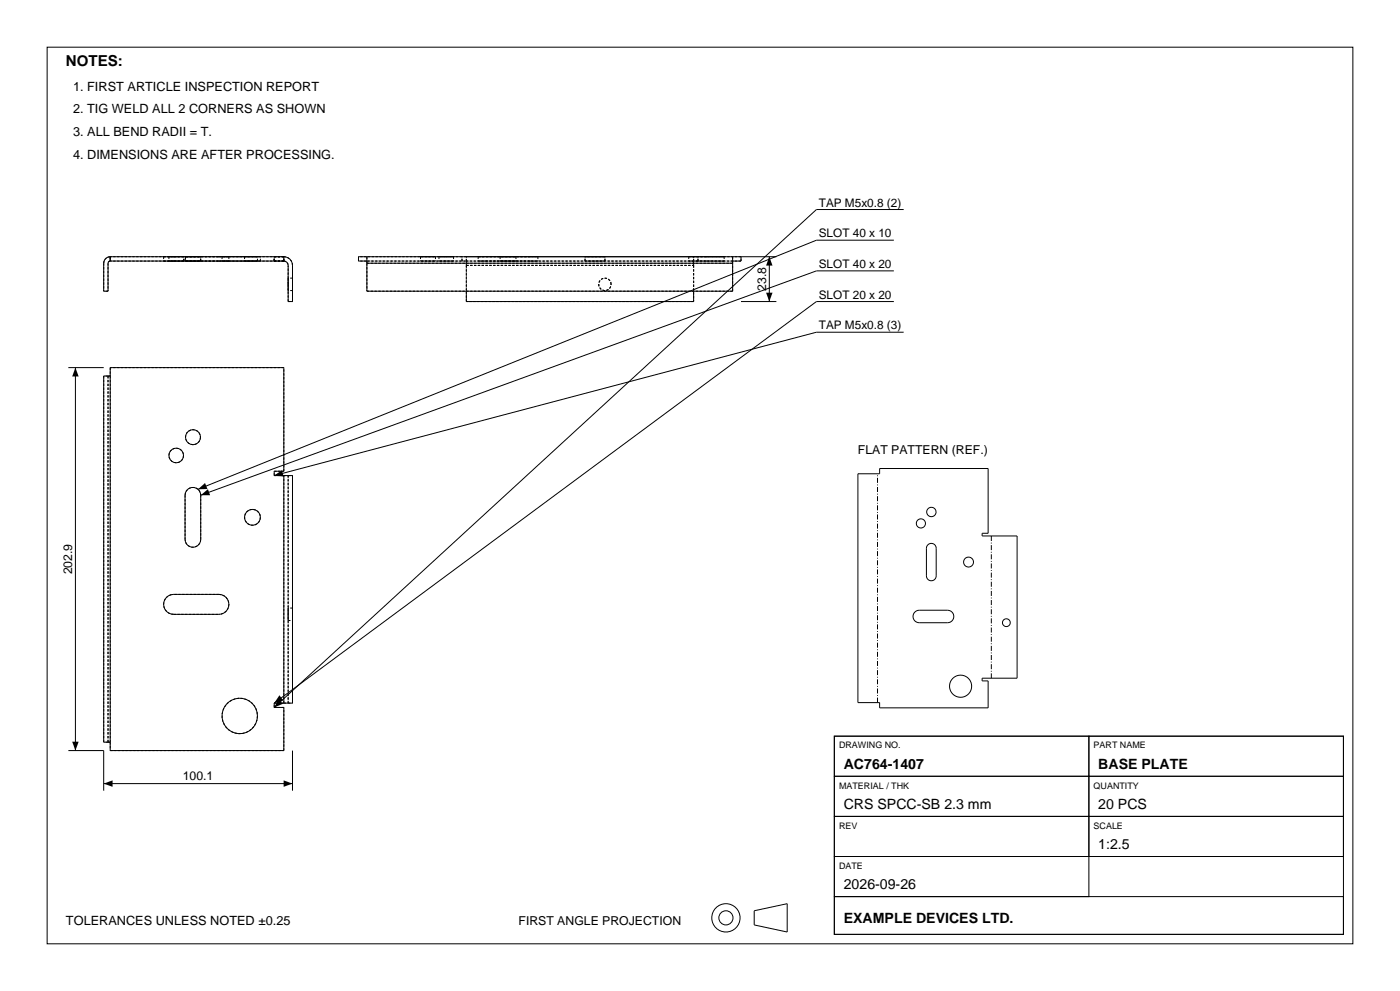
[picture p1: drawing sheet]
<svg xmlns="http://www.w3.org/2000/svg" width="420mm" height="297mm" viewBox="0 0 420 297" stroke-linecap="round" stroke-linejoin="round" font-family="sans-serif">
<g fill="none" stroke="#000" stroke-width=".3">
<path d="M14.1 14.1h391.8v268.8h-391.8zM33.1 76.9a1.95 1.95 0 0 0-2 2v8.4h1.3v-8.4l.3-.6 .4-.1M33.1 78.2h52M33.1 76.9h52M33.1 76.9v1.3M85.1 76.9a2.6 2.6 0 0 1 2.6 2.6v10.9h-1.3v-10.9a1.3 1.3 0 0 0-1.3-1.3M85.1 76.9v1.3M110.1 76.9v2M110.1 78.9v8.4h109.7v-8.4M110.1 78.9h109.7M126.1 76.9h4.5M131.7 76.9h4.4"/>
<path d="M143.4 76.9h2.4M159 76.9h2.4M175.5 76.9h6M206.6 76.9h10.6M219.8 76.9v2M222.3 76.9v1.3h-2.5M230.8 76.9v13.5M232.9 76.9h-125.4v1.3h2.6M268.2 72h-23.3l-185.5 74.6M271.1 62.8h-26.2l-162.6 149.2M139.9 87.3v3.1h68.2v-3.1M222.3 90.4h10.6"/>
<path d="M268.2 90.4h-23.3l-162.6 120.3M268.2 81.2h-23.3l-184.7 67.2M271.1 99.6h-26.2l-162.6 42.9M20.5 110.2h10.6M22.6 110.2v114.7M33.1 112.7h-2v109.7h2M56.3 146.6a2.35 2.35 0 0 1 2.5-.3 2.35 2.35 0 0 1 1.4 2.1v13.3a2.35 2.35 0 0 1-2.3 2.3 2.35 2.35 0 0 1-2.4-2.3v-13.3l.1-.6zM82.3 142.5v-1.3h2.8v-31h-52v114.7h52v-12.9h-2.8M82.3 142.5h2.8M85.1 142.5h2.6v68.2h-2.6M85.1 142.5v68.2M257.4 142h6.5v-1.6h32.5v19.4h-1.8v.8h10.5v42.7h-10.5v.8h1.8v8h-32.5v-1.5h-6.5z"/>
<path d="M50 179l1.3-.8 .8-.1h13.6a2.99 2.99 0 0 1 3 3 2.99 2.99 0 0 1-3 3h-13.6a2.99 2.99 0 0 1-2.8-1.8 2.99 2.99 0 0 1 .7-3.3zM278.4 163.3a1.47 1.47 0 0 1 1.6-.3 1.47 1.47 0 0 1 .9 1.3v8.3a1.47 1.47 0 0 1-1.5 1.5 1.47 1.47 0 0 1-1.5-1.5v-8.3zM87.7 182.2v3.8M274.5 183.4l1.3-.5h8.5a1.87 1.87 0 0 1 1.8 1.9 1.87 1.87 0 0 1-1.8 1.8h-8.5a1.87 1.87 0 0 1-1.8-1.1 1.87 1.87 0 0 1 .5-2.1zM82.3 210.7v1.3M82.3 210.7h2.8M20.5 224.9h10.6v12.1M31.1 234.8h56.6M87.7 224.9v12.1M250.3 220.6h76.4v12h-76.4zM250.3 232.6h76.4v12.1h-76.4zM250.3 220.6h152.7v59.4h-152.7z"/>
<path d="M326.7 220.6h76.3v12h-76.3zM326.7 232.6h76.3v12.1h-76.3zM250.3 244.7h76.4v12h-76.4zM250.3 256.7h76.4v12h-76.4zM326.7 244.7h76.3v12h-76.3zM226.3 273l9.9-2.2v8.5l-9.9-2.1zM250.3 268.7h152.7v11.3h-152.7z"/>
<circle cx="52.9" cy="136.5" r="2.19"/>
<circle cx="57.9" cy="131" r="2.25"/>
<circle cx="75.7" cy="155" r="2.38"/>
<circle cx="276.3" cy="156.9" r="1.37"/>
<circle cx="279.4" cy="153.4" r="1.4"/>
<circle cx="290.6" cy="168.5" r="1.48"/>
<circle cx="301.9" cy="186.6" r="1.17"/>
<circle cx="71.9" cy="214.6" r="5.3"/>
<circle cx="288.2" cy="205.7" r="3.3"/>
<circle cx="217.8" cy="275.1" r="4.2"/>
<circle cx="217.8" cy="275.1" r="2.12"/>
</g>
<g fill="none" stroke="#000" stroke-width=".3" stroke-dasharray=".7 .4" stroke-linecap="butt">
<path d="M31.1 78.9a1.95 1.95 0 0 1 2-2M31.1 78.9v8.4M32.4 78.9v8.4M33.1 76.9v1.3M33.1 78.2v-1.3M33.1 78.2l-.4 .1-.3 .6M49.1 78.2h3M49.1 76.9h3M49.1 76.9v1.3M50.7 78.2h4.4M50.7 76.9h4.4M50.7 76.9v1.3"/>
<path d="M52.1 78.2h-3M52.1 78.2h13.6M52.1 76.9h-3M52.1 76.9h13.6M55.1 78.2h-4.4M55.1 76.9h-4.4M55.1 78.2v-1.3M55.5 78.2h4.7M55.5 76.9h4.7M55.5 78.2v-1.3M55.7 78.2h4.4M55.7 76.9h4.4"/>
<path d="M55.7 76.9v1.3M60.1 78.2h-4.4M60.1 76.9h-4.4M60.1 78.2v-1.3M60.2 78.2h-4.7M60.2 76.9h-4.7M60.2 78.2v-1.3M65.7 78.2h-13.6M65.7 78.2h3M65.7 76.9h-13.6M65.7 76.9h3M66.6 78.2h10.6"/>
<path d="M66.6 76.9h10.6M66.6 76.9v1.3M68.7 78.2h-3M68.7 76.9h-3M68.7 76.9v1.3M73.4 78.2h4.7M73.4 76.9h4.7M73.4 76.9v1.3M77.2 78.2h-10.6M77.2 76.9h-10.6M77.2 78.2v-1.3M78.1 78.2h-4.7"/>
<path d="M78.1 76.9h-4.7M78.1 78.2v-1.3M82.3 78.2h2.8M82.3 78.2v-1.3M82.3 76.9h2.8M85.1 78.2v-1.3M85.1 78.2h-52M85.1 78.2h-2.8M85.1 76.9h-2.8M85.1 76.9h-52M85.1 78.2a1.3 1.3 0 0 1 1.3 1.3M87.7 79.5a2.6 2.6 0 0 0-2.6-2.6"/>
<path d="M107.5 78.2v-1.3M110.1 76.9v1.3M110.1 78.2v.7M110.1 78.9v8.4M126.1 78.2h2.3M126.1 76.9h2.3M126.1 76.9v1.3M128.4 78.2h2.2M128.4 76.9h2.2M130.6 78.2h-4.5M130.6 76.9v1.3M131.7 78.2h2.2"/>
<path d="M131.7 76.9h2.2M131.7 76.9v1.3M133.9 78.2h2.2M133.9 76.9h2.2M136.1 78.2h-4.4M136.1 76.9v1.3M138.6 78.2h-31.1M138.6 76.9h-31.1M138.6 78.2v-1.3M139.9 78.2h-1.3M139.9 76.9h-1.3M139.9 78.2v-1.3"/>
<path d="M139.9 79.5v-2.6M139.9 78.2v1.3M139.9 79.5h68.2M143.4 78.2h2.4M143.4 76.9h2.4M143.4 76.9v1.3M145.8 78.2h13.2M145.8 78.2h-2.4M145.8 76.9h13.2M150 78.2h2.4M150 76.9h2.4M150 76.9v1.3"/>
<path d="M152.4 78.2h2.4M152.4 76.9h2.4M154.8 78.2h-4.8M154.8 76.9h-4.8M154.8 76.9v1.3M159 78.2h2.4M159 78.2h-13.2M159 76.9h2.4M161.4 78.2h-2.4M161.4 76.9h-18M161.4 76.9v1.3M175.5 78.2h6"/>
<path d="M175.5 78.2v-1.3M181.5 78.2h-6M181.5 76.9h-6M181.5 78.2v-1.3M206.6 78.2h5.3M206.6 76.9h5.3M206.6 76.9v1.3M208.1 78.2h-68.2M208.1 76.9h-1.5M208.1 78.2v-1.3M208.1 78.2v1.3M208.1 79.5v7.8"/>
<path d="M208.1 79.5v10.9M208.1 79.5v-2.6M209.4 78.2v-1.3M209.4 78.2h-1.3M209.4 76.9h-1.3M211.9 78.2h5.3M211.9 76.9h5.3M217.2 78.2h-10.6M217.2 76.9v1.3M219.8 78.2h-109.7M219.8 78.9h-109.7M219.8 78.2v.7"/>
<path d="M219.8 76.9v1.3M222.3 78.2h-12.9M222.3 76.9h-12.9M222.3 78.2v-1.3M32.4 87.3h-1.3M86.4 90.4h1.3M86.4 90.4v-10.9M86.4 85.2v-1.8M86.4 83.4v3.7M86.4 87.1v-1.9M87.7 90.4v-10.9M87.7 85.2v-1.8"/>
<path d="M87.7 83.4v3.7M87.7 87.1v-1.9M87.7 83.4h-1.3M87.7 87.1h-1.3M110.1 87.3h109.7M139.9 90.4v-10.9M139.9 87.3v-7.8M183.3 85.2a1.87 1.87 0 0 0-2.6-1.7 1.87 1.87 0 0 0-.5 3.1 1.87 1.87 0 0 0 3-.8l.1-.6M208.1 90.4h-68.2M219.8 87.3v-8.4M31.1 112.7v109.7M32.4 112.7h-1.3"/>
<path d="M32.4 112.7v109.7M33.1 110.2v2.5M33.1 112.7h-.7M85.1 110.2h-52M55.1 136.5a2.19 2.19 0 0 1-3.1 2 2.19 2.19 0 0 1-.6-3.6 2.19 2.19 0 0 1 3.6 .9l.1 .7M60.1 131a2.25 2.25 0 0 1-3.1 2.1 2.25 2.25 0 0 1-.6-3.7 2.25 2.25 0 0 1 3.6 .9l.1 .7M55.5 148.4v13.3M55.5 148.4a2.35 2.35 0 0 1 2.4-2.3 2.35 2.35 0 0 1 2.3 2.3M78.1 155a2.38 2.38 0 0 1-3.3 2.2 2.38 2.38 0 0 1-.6-3.9 2.38 2.38 0 0 1 3.8 1l.1 .7M82.3 141.2h2.8M82.3 142.5v-1.3M85.1 141.2v-31"/>
<path d="M85.1 142.5h-2.8M85.1 142.5h1.3M86.4 142.5h1.3M86.4 142.5v68.2M60.2 161.7a2.35 2.35 0 0 1-2.3 2.3 2.35 2.35 0 0 1-2.4-2.3M60.2 161.7v-13.3M65.7 178.1h-13.6M65.7 178.1a2.99 2.99 0 0 1 3 3 2.99 2.99 0 0 1-3 3M52.1 184.1a2.99 2.99 0 0 1-3-3 2.99 2.99 0 0 1 3-3M52.1 184.1h13.6M86.4 186v-3.8M86.4 182.2v3.8"/>
<path d="M86.4 186h1.3M87.7 182.2v3.8M87.7 182.2h-1.3M77.2 214.6a5.3 5.3 0 0 1-7.6 4.7 5.3 5.3 0 0 1-.9-8.9 5.3 5.3 0 0 1 8.4 3.1l.1 1.1M82.3 212v-1.3M82.3 210.7h2.8M85.1 212h-2.8M85.1 210.7v-68.2M85.1 210.7h1.3M86.4 210.7h1.3M86.4 210.7v-68.2M87.7 210.7v-68.2"/>
<path d="M32.4 222.4v-109.7M32.4 222.4h-1.3M33.1 222.4v-109.7M33.1 222.4v2.5M33.1 224.9h52M33.1 222.4h-.7M85.1 224.9v-12.9"/>
</g>
<path d="M230.8 76.9l1 2.7h-2zM229.8 87.7h2l-1 2.7zM22.6 110.2l1 2.6h-1.9zM59.4 146.6l2.1-1.8 .7 1.8zM60.2 148.4l2.2-1.8 .6 1.8zM82.3 142.5l2.3-1.6 .5 1.9zM83.6 209.5l1.3 1.4-2.6 1.1zM83.8 208.4l1.2 1.5-2.7 .8zM21.7 222.3h1.9l-1 2.6zM31.1 234.8l2.7-.9v1.9zM85.1 233.9l2.6 .9-2.6 1z" fill="#000"/>
<path d="M297.4 160.6v42.7M263.3 210.6v-68.6" fill="none" stroke="#000" stroke-width=".3" stroke-dasharray="1.5 .5 .2 .5" stroke-linecap="butt"/>
<text font-size="4.5" x="19.8" y="19.8">NOTES:</text>
<g font-size="4.2">
<text x="253.1" y="230.4">AC764-1407</text>
<text x="329.5" y="230.4">BASE PLATE</text>
<text x="253.1" y="242.4">CRS SPCC-SB 2.3 mm</text>
<text x="329.5" y="242.4">20 PCS</text>
<text x="329.5" y="254.4">1:2.5</text>
<text x="253.1" y="266.5">2026-09-26</text>
<text x="253.1" y="276.5">EXAMPLE DEVICES LTD.</text>
</g>
<g font-size="3.8">
<text x="21.9" y="27.2">1. FIRST ARTICLE INSPECTION REPORT</text>
<text x="21.9" y="33.9">2. TIG WELD ALL 2 CORNERS AS SHOWN</text>
<text x="21.9" y="40.7">3. ALL BEND RADII = T.</text>
<text x="21.9" y="47.5">4. DIMENSIONS ARE AFTER PROCESSING.</text>
<text x="19.8" y="277.2">TOLERANCES UNLESS NOTED ±0.25</text>
</g>
<g font-size="3.7">
<text x="229.8" y="87.2" transform="rotate(-90 229.8 87.2)">23.8</text>
<text x="257.4" y="136.2">FLAT PATTERN (REF.)</text>
<text x="21.6" y="172.2" transform="rotate(-90 21.6 172.2)">202.9</text>
<text x="54.8" y="233.9">100.1</text>
<text x="155.6" y="277.2">FIRST ANGLE PROJECTION</text>
</g>
<g font-size="3.5">
<text x="245.6" y="61.9">TAP M5x0.8 (2)</text>
<text x="245.6" y="71.1">SLOT 40 x 10</text>
<text x="245.6" y="80.3">SLOT 40 x 20</text>
<text x="245.6" y="89.5">SLOT 20 x 20</text>
<text x="245.6" y="98.7">TAP M5x0.8 (3)</text>
</g>
<g font-size="2.7">
<text x="251.7" y="224.3">DRAWING NO.</text>
<text x="328.1" y="224.3">PART NAME</text>
<text x="251.7" y="236.3">MATERIAL / THK</text>
<text x="328.1" y="236.3">QUANTITY</text>
<text x="251.7" y="248.3">REV</text>
<text x="328.1" y="248.3">SCALE</text>
<text x="251.7" y="260.4">DATE</text>
</g>
</svg>
